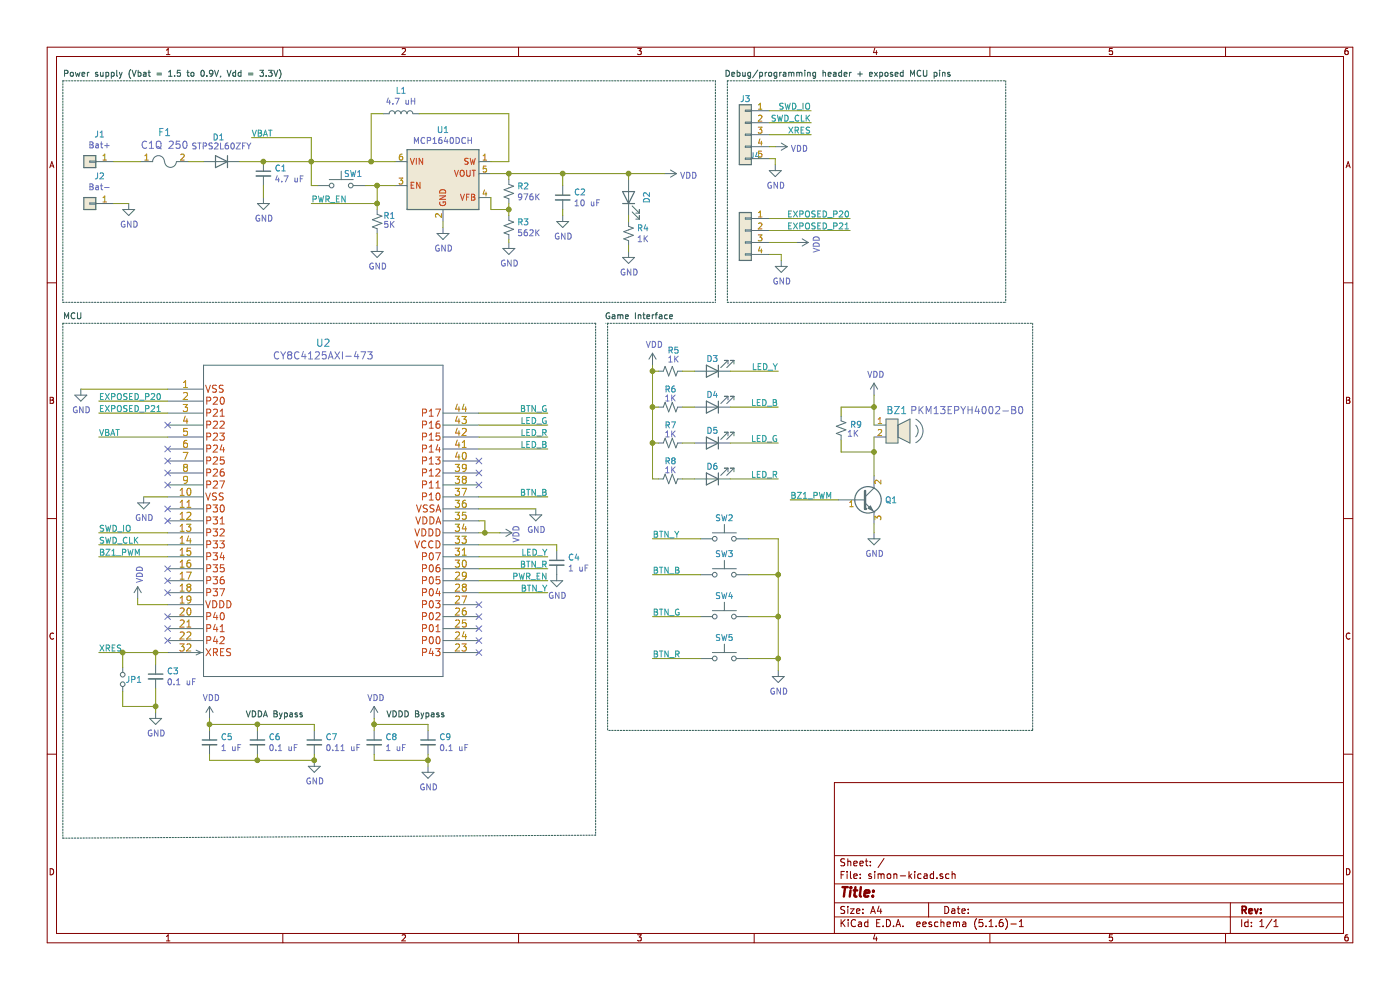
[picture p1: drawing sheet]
EESchema Schematic File Version 4
EELAYER 30 0
EELAYER END
$Descr A4 11693 8268
encoding utf-8
Sheet 1 1
Title ""
Date ""
Rev ""
Comp ""
Comment1 ""
Comment2 ""
Comment3 ""
Comment4 ""
$EndDescr
$Comp
L Device:LED D6
U 1 1
P 5950 4000
F 0 "D6" H 5950 3900 50  0000 C CNN
F 1 "LED" H 5950 3900 50  0001 C CNN
F 2 "LED_SMD:LED_0603_1608Metric_Pad1.05x0.95mm_HandSolder" H 5950 4000 50  0001 C CNN
F 3 "~" H 5950 4000 50  0001 C CNN
	1    5950 4000
	-1   0    0    1   
$EndComp
$Comp
L Device:LED D5
U 1 1
P 5950 3700
F 0 "D5" H 5950 3600 50  0000 C CNN
F 1 "LED" H 5950 3600 50  0001 C CNN
F 2 "LED_SMD:LED_0603_1608Metric_Pad1.05x0.95mm_HandSolder" H 5950 3700 50  0001 C CNN
F 3 "~" H 5950 3700 50  0001 C CNN
	1    5950 3700
	-1   0    0    1   
$EndComp
$Comp
L Device:LED D4
U 1 1
P 5950 3400
F 0 "D4" H 5950 3300 50  0000 C CNN
F 1 "LED" H 5950 3300 50  0001 C CNN
F 2 "LED_SMD:LED_0603_1608Metric_Pad1.05x0.95mm_HandSolder" H 5950 3400 50  0001 C CNN
F 3 "~" H 5950 3400 50  0001 C CNN
	1    5950 3400
	-1   0    0    1   
$EndComp
$Comp
L Device:LED D3
U 1 1
P 5950 3100
F 0 "D3" H 5950 3000 50  0000 C CNN
F 1 "LED" H 5950 3000 50  0001 C CNN
F 2 "LED_SMD:LED_0603_1608Metric_Pad1.05x0.95mm_HandSolder" H 5950 3100 50  0001 C CNN
F 3 "~" H 5950 3100 50  0001 C CNN
	1    5950 3100
	-1   0    0    1   
$EndComp
$Comp
L Device:L L1
U 1 1
P 3350 950
F 0 "L1" V 3540 950 50  0000 C CNN
F 1 "4.7 uH" V 3449 950 50  0000 C CNN
F 2 "Inductor_SMD:L_0805_2012Metric_Pad1.15x1.40mm_HandSolder" H 3350 950 50  0001 C CNN
F 3 "~" H 3350 950 50  0001 C CNN
	1    3350 950 
	0    -1   -1   0   
$EndComp
$Comp
L Regulator_Switching:MCP1640DCH U1
U 1 1
P 3700 1550
F 0 "U1" H 3700 2017 50  0000 C CNN
F 1 "MCP1640DCH" H 3700 1926 50  0000 C CNN
F 2 "Package_TO_SOT_SMD:SOT-23-6" H 3750 1300 50  0001 L CIN
F 3 "http://ww1.microchip.com/downloads/en/DeviceDoc/20002234D.pdf" H 3450 2000 50  0001 C CNN
	1    3700 1550
	1    0    0    -1  
$EndComp
Wire Wire Line
	4250 950  3500 950 
Wire Wire Line
	3100 950  3100 1350
Connection ~ 3100 1350
Wire Wire Line
	3100 1350 3300 1350
$Comp
L power:VDD #PWR0103
U 1 1
P 5550 1450
F 0 "#PWR0103" H 5550 1300 50  0001 C CNN
F 1 "VDD" V 5565 1578 50  0000 L CNN
F 2 "" H 5550 1450 50  0001 C CNN
F 3 "" H 5550 1450 50  0001 C CNN
	1    5550 1450
	0    1    1    0   
$EndComp
$Comp
L Device:R_Small_US R2
U 1 1
P 4250 1600
F 0 "R2" H 4318 1646 50  0000 L CNN
F 1 "976K" H 4318 1555 50  0000 L CNN
F 2 "Resistor_SMD:R_0603_1608Metric_Pad1.05x0.95mm_HandSolder" H 4250 1600 50  0001 C CNN
F 3 "~" H 4250 1600 50  0001 C CNN
	1    4250 1600
	1    0    0    -1  
$EndComp
$Comp
L Device:R_Small_US R3
U 1 1
P 4250 1900
F 0 "R3" H 4318 1946 50  0000 L CNN
F 1 "562K" H 4318 1855 50  0000 L CNN
F 2 "Resistor_SMD:R_0603_1608Metric_Pad1.05x0.95mm_HandSolder" H 4250 1900 50  0001 C CNN
F 3 "~" H 4250 1900 50  0001 C CNN
	1    4250 1900
	1    0    0    -1  
$EndComp
$Comp
L power:GND #PWR0109
U 1 1
P 4250 2025
F 0 "#PWR0109" H 4250 1775 50  0001 C CNN
F 1 "GND" H 4255 1852 50  0000 C CNN
F 2 "" H 4250 2025 50  0001 C CNN
F 3 "" H 4250 2025 50  0001 C CNN
	1    4250 2025
	1    0    0    -1  
$EndComp
$Comp
L Device:C_Small C2
U 1 1
P 4700 1650
F 0 "C2" H 4792 1696 50  0000 L CNN
F 1 "10 uF" H 4792 1605 50  0000 L CNN
F 2 "Capacitor_SMD:C_0805_2012Metric_Pad1.15x1.40mm_HandSolder" H 4700 1650 50  0001 C CNN
F 3 "~" H 4700 1650 50  0001 C CNN
	1    4700 1650
	1    0    0    -1  
$EndComp
$Comp
L power:GND #PWR0106
U 1 1
P 4700 1800
F 0 "#PWR0106" H 4700 1550 50  0001 C CNN
F 1 "GND" H 4705 1627 50  0000 C CNN
F 2 "" H 4700 1800 50  0001 C CNN
F 3 "" H 4700 1800 50  0001 C CNN
	1    4700 1800
	1    0    0    -1  
$EndComp
Wire Wire Line
	4700 1750 4700 1800
$Comp
L power:GND #PWR0104
U 1 1
P 2200 1650
F 0 "#PWR0104" H 2200 1400 50  0001 C CNN
F 1 "GND" H 2205 1477 50  0000 C CNN
F 2 "" H 2200 1650 50  0001 C CNN
F 3 "" H 2200 1650 50  0001 C CNN
	1    2200 1650
	1    0    0    -1  
$EndComp
Wire Wire Line
	4700 1450 4700 1550
Connection ~ 4700 1450
$Comp
L Device:LED D2
U 1 1
P 5250 1650
F 0 "D2" H 5250 1500 50  0000 C CNN
F 1 "‎LNJ8W0C83RA‎" H 5250 1400 50  0001 C CNN
F 2 "LED_SMD:LED_0603_1608Metric_Pad1.05x0.95mm_HandSolder" H 5250 1650 50  0001 C CNN
F 3 "https://media.digikey.com/pdf/Data%20Sheets/Panasonic%20LEDs%20PDFs/LNJ8W0C83RA_2008.pdf" H 5250 1650 50  0001 C CNN
	1    5250 1650
	0    -1   -1   0   
$EndComp
Wire Wire Line
	3200 950  3100 950 
Wire Wire Line
	4100 1350 4250 1350
$Comp
L power:GND #PWR0110
U 1 1
P 3150 2050
F 0 "#PWR0110" H 3150 1800 50  0001 C CNN
F 1 "GND" H 3155 1877 50  0000 C CNN
F 2 "" H 3150 2050 50  0001 C CNN
F 3 "" H 3150 2050 50  0001 C CNN
	1    3150 2050
	1    0    0    -1  
$EndComp
Wire Notes Line
	5975 675  5975 2525
Wire Notes Line
	525  675  525  2525
Text Notes 525  650  0    50   ~ 0
Power supply (Vbat = 1.5 to 0.9V, Vdd = 3.3V)
$Comp
L Device:C_Small C5
U 1 1
P 1750 6200
F 0 "C5" H 1842 6246 50  0000 L CNN
F 1 "1 uF" H 1842 6155 50  0000 L CNN
F 2 "Capacitor_SMD:C_0603_1608Metric_Pad1.05x0.95mm_HandSolder" H 1750 6200 50  0001 C CNN
F 3 "~" H 1750 6200 50  0001 C CNN
F 4 "Must be X5R" H 1750 6200 50  0001 C CNN "Design notes"
	1    1750 6200
	1    0    0    -1  
$EndComp
$Comp
L Device:C_Small C6
U 1 1
P 2150 6200
F 0 "C6" H 2242 6246 50  0000 L CNN
F 1 "0.1 uF" H 2242 6155 50  0000 L CNN
F 2 "Capacitor_SMD:C_0603_1608Metric_Pad1.05x0.95mm_HandSolder" H 2150 6200 50  0001 C CNN
F 3 "~" H 2150 6200 50  0001 C CNN
F 4 "Must be X5R" H 2150 6200 50  0001 C CNN "Design notes"
	1    2150 6200
	1    0    0    -1  
$EndComp
Wire Wire Line
	2150 6100 2150 6050
Wire Wire Line
	1750 6050 1750 6100
Wire Wire Line
	1750 6300 1750 6350
$Comp
L power:GND #PWR0127
U 1 1
P 3575 6400
F 0 "#PWR0127" H 3575 6150 50  0001 C CNN
F 1 "GND" H 3580 6227 50  0000 C CNN
F 2 "" H 3575 6400 50  0001 C CNN
F 3 "" H 3575 6400 50  0001 C CNN
	1    3575 6400
	1    0    0    -1  
$EndComp
$Comp
L power:VDD #PWR0124
U 1 1
P 1750 6000
F 0 "#PWR0124" H 1750 5850 50  0001 C CNN
F 1 "VDD" H 1765 6173 50  0000 C CNN
F 2 "" H 1750 6000 50  0001 C CNN
F 3 "" H 1750 6000 50  0001 C CNN
	1    1750 6000
	1    0    0    -1  
$EndComp
Wire Wire Line
	1750 6000 1750 6050
Connection ~ 1750 6050
$Comp
L Device:C_Small C7
U 1 1
P 2625 6200
F 0 "C7" H 2717 6246 50  0000 L CNN
F 1 "0.11 uF" H 2717 6155 50  0000 L CNN
F 2 "Capacitor_SMD:C_0603_1608Metric_Pad1.05x0.95mm_HandSolder" H 2625 6200 50  0001 C CNN
F 3 "~" H 2625 6200 50  0001 C CNN
F 4 "Must be X5R" H 2625 6200 50  0001 C CNN "Design notes"
	1    2625 6200
	1    0    0    -1  
$EndComp
$Comp
L Device:C_Small C8
U 1 1
P 3125 6200
F 0 "C8" H 3033 6246 50  0000 R CNN
F 1 "1 uF" H 3033 6155 50  0000 R CNN
F 2 "Capacitor_SMD:C_0603_1608Metric_Pad1.05x0.95mm_HandSolder" H 3125 6200 50  0001 C CNN
F 3 "~" H 3125 6200 50  0001 C CNN
F 4 "Must be X5R" H 3125 6200 50  0001 C CNN "Design notes"
	1    3125 6200
	-1   0    0    -1  
$EndComp
Wire Wire Line
	3125 6100 3125 6050
Wire Wire Line
	2625 6300 2625 6350
Wire Wire Line
	3125 6350 3125 6300
$Comp
L power:VDD #PWR0125
U 1 1
P 3125 6000
F 0 "#PWR0125" H 3125 5850 50  0001 C CNN
F 1 "VDD" H 3140 6173 50  0000 C CNN
F 2 "" H 3125 6000 50  0001 C CNN
F 3 "" H 3125 6000 50  0001 C CNN
	1    3125 6000
	1    0    0    -1  
$EndComp
Text Notes 2050 6000 0    50   ~ 0
VDDA Bypass
Text Notes 3225 6000 0    50   ~ 0
VDDD Bypass
Wire Wire Line
	3125 6050 3575 6050
Wire Wire Line
	3575 6050 3575 6100
Wire Wire Line
	3125 6350 3575 6350
Wire Wire Line
	3575 6300 3575 6350
Connection ~ 3125 6050
Wire Wire Line
	3125 6000 3125 6050
Text Notes 525  2675 0    50   ~ 0
MCU
$Comp
L power:GND #PWR0114
U 1 1
P 675 3250
F 0 "#PWR0114" H 675 3000 50  0001 C CNN
F 1 "GND" H 680 3077 50  0000 C CNN
F 2 "" H 675 3250 50  0001 C CNN
F 3 "" H 675 3250 50  0001 C CNN
	1    675  3250
	1    0    0    -1  
$EndComp
$Comp
L power:GND #PWR0117
U 1 1
P 4475 4250
F 0 "#PWR0117" H 4475 4000 50  0001 C CNN
F 1 "GND" H 4480 4077 50  0000 C CNN
F 2 "" H 4475 4250 50  0001 C CNN
F 3 "" H 4475 4250 50  0001 C CNN
	1    4475 4250
	1    0    0    -1  
$EndComp
$Comp
L power:GND #PWR0116
U 1 1
P 1200 4150
F 0 "#PWR0116" H 1200 3900 50  0001 C CNN
F 1 "GND" H 1205 3977 50  0000 C CNN
F 2 "" H 1200 4150 50  0001 C CNN
F 3 "" H 1200 4150 50  0001 C CNN
	1    1200 4150
	1    0    0    -1  
$EndComp
Wire Wire Line
	1200 4150 1400 4150
Wire Wire Line
	4000 4250 4475 4250
$Comp
L power:VDD #PWR0121
U 1 1
P 1150 5000
F 0 "#PWR0121" H 1150 4850 50  0001 C CNN
F 1 "VDD" V 1165 5127 50  0000 L CNN
F 2 "" H 1150 5000 50  0001 C CNN
F 3 "" H 1150 5000 50  0001 C CNN
	1    1150 5000
	1    0    0    -1  
$EndComp
Wire Wire Line
	1150 5000 1150 5050
$Comp
L power:VDD #PWR0118
U 1 1
P 4175 4450
F 0 "#PWR0118" H 4175 4300 50  0001 C CNN
F 1 "VDD" H 4185 4590 50  0000 C CNN
F 2 "" H 4175 4450 50  0001 C CNN
F 3 "" H 4175 4450 50  0001 C CNN
	1    4175 4450
	0    1    1    0   
$EndComp
Wire Wire Line
	4050 4350 4000 4350
Wire Wire Line
	4700 1450 5250 1450
Wire Wire Line
	5250 1500 5250 1450
Connection ~ 5250 1450
Wire Wire Line
	5250 1450 5550 1450
$Comp
L Device:R_Small_US R4
U 1 1
P 5250 1950
F 0 "R4" H 5318 1996 50  0000 L CNN
F 1 "1K" H 5318 1905 50  0000 L CNN
F 2 "Resistor_SMD:R_0603_1608Metric_Pad1.05x0.95mm_HandSolder" H 5250 1950 50  0001 C CNN
F 3 "~" H 5250 1950 50  0001 C CNN
	1    5250 1950
	1    0    0    -1  
$EndComp
Wire Wire Line
	5250 1800 5250 1850
$Comp
L power:GND #PWR0112
U 1 1
P 5250 2100
F 0 "#PWR0112" H 5250 1850 50  0001 C CNN
F 1 "GND" H 5255 1927 50  0000 C CNN
F 2 "" H 5250 2100 50  0001 C CNN
F 3 "" H 5250 2100 50  0001 C CNN
	1    5250 2100
	1    0    0    -1  
$EndComp
Wire Wire Line
	5250 2050 5250 2100
Wire Wire Line
	4000 3450 4575 3450
Wire Wire Line
	4000 3550 4575 3550
Wire Wire Line
	4000 4950 4575 4950
Text Label 4575 3650 2    50   ~ 0
LED_R
Text Label 4575 3550 2    50   ~ 0
LED_G
Wire Wire Line
	4000 4650 4575 4650
Text Label 4575 4650 2    50   ~ 0
LED_Y
Wire Wire Line
	4000 4750 4575 4750
Wire Wire Line
	4000 3650 4575 3650
Text Label 4575 4750 2    50   ~ 0
BTN_R
Text Label 4575 3450 2    50   ~ 0
BTN_G
Text Label 4575 4950 2    50   ~ 0
BTN_Y
Wire Wire Line
	1400 5050 1150 5050
Text Notes 5050 2675 0    50   ~ 0
Game Interface
$Comp
L Device:R_Small_US R5
U 1 1
P 5600 3100
F 0 "R5" V 5425 3125 50  0000 C CNN
F 1 "1K" V 5500 3125 50  0000 C CNN
F 2 "Resistor_SMD:R_0603_1608Metric_Pad1.05x0.95mm_HandSolder" H 5600 3100 50  0001 C CNN
F 3 "~" H 5600 3100 50  0001 C CNN
	1    5600 3100
	0    1    1    0   
$EndComp
$Comp
L Device:R_Small_US R6
U 1 1
P 5600 3400
F 0 "R6" V 5450 3400 50  0000 C CNN
F 1 "1K" V 5525 3400 50  0000 C CNN
F 2 "Resistor_SMD:R_0603_1608Metric_Pad1.05x0.95mm_HandSolder" H 5600 3400 50  0001 C CNN
F 3 "~" H 5600 3400 50  0001 C CNN
	1    5600 3400
	0    1    1    0   
$EndComp
$Comp
L Device:R_Small_US R7
U 1 1
P 5600 3700
F 0 "R7" V 5450 3700 50  0000 C CNN
F 1 "1K" V 5525 3700 50  0000 C CNN
F 2 "Resistor_SMD:R_0603_1608Metric_Pad1.05x0.95mm_HandSolder" H 5600 3700 50  0001 C CNN
F 3 "~" H 5600 3700 50  0001 C CNN
	1    5600 3700
	0    1    1    0   
$EndComp
$Comp
L Device:R_Small_US R8
U 1 1
P 5600 4000
F 0 "R8" V 5450 4000 50  0000 C CNN
F 1 "1K" V 5525 4000 50  0000 C CNN
F 2 "Resistor_SMD:R_0603_1608Metric_Pad1.05x0.95mm_HandSolder" H 5600 4000 50  0001 C CNN
F 3 "~" H 5600 4000 50  0001 C CNN
	1    5600 4000
	0    1    1    0   
$EndComp
Text Label 6500 3100 2    50   ~ 0
LED_Y
Text Label 6500 3400 2    50   ~ 0
LED_B
Text Label 6500 3700 2    50   ~ 0
LED_G
Text Label 6500 4000 2    50   ~ 0
LED_R
Wire Wire Line
	4250 2000 4250 2025
Wire Wire Line
	4250 1700 4250 1750
Wire Wire Line
	4100 1450 4250 1450
Wire Wire Line
	4100 1650 4100 1750
Wire Wire Line
	4100 1750 4250 1750
Connection ~ 4250 1750
Wire Wire Line
	4250 1750 4250 1800
Wire Wire Line
	4250 1500 4250 1450
Connection ~ 4250 1450
Wire Wire Line
	4250 1450 4700 1450
$Comp
L Device:Q_NPN_BCE Q1
U 1 1
P 7200 4175
F 0 "Q1" H 7390 4175 50  0000 L CNN
F 1 " ‎BC849B-TP‎ " H 7391 4130 50  0001 L CNN
F 2 "Package_TO_SOT_SMD:SOT-23" H 7400 4275 50  0001 C CNN
F 3 "~" H 7200 4175 50  0001 C CNN
	1    7200 4175
	1    0    0    -1  
$EndComp
Wire Wire Line
	3150 1550 3300 1550
Text Label 2600 1700 0    50   ~ 0
PWR_EN
Wire Wire Line
	2600 1350 3100 1350
Connection ~ 2600 1350
Wire Wire Line
	2600 1550 2600 1350
Wire Wire Line
	2600 1550 2650 1550
Connection ~ 3150 1550
$Comp
L Device:R_Small_US R1
U 1 1
P 3150 1850
F 0 "R1" H 3200 1900 50  0000 L CNN
F 1 "5K" H 3200 1825 50  0000 L CNN
F 2 "Resistor_SMD:R_0603_1608Metric_Pad1.05x0.95mm_HandSolder" H 3150 1850 50  0001 C CNN
F 3 "~" H 3150 1850 50  0001 C CNN
	1    3150 1850
	1    0    0    -1  
$EndComp
$Comp
L Switch:SW_Push SW1
U 1 1
P 2850 1550
F 0 "SW1" H 2950 1650 50  0000 C CNN
F 1 "SW_Push" H 2850 1744 50  0001 C CNN
F 2 "CUSTOM:El-cheapo red smd SPST" H 2850 1750 50  0001 C CNN
F 3 "~" H 2850 1750 50  0001 C CNN
F 4 "Momentary power button, PWR_EN goes high if Vbat is in range" H 2850 1550 50  0001 C CNN "Design notes"
	1    2850 1550
	1    0    0    -1  
$EndComp
Wire Wire Line
	3050 1550 3150 1550
Wire Wire Line
	5700 3100 5800 3100
Wire Wire Line
	5700 3400 5800 3400
Wire Wire Line
	5700 3700 5800 3700
Wire Wire Line
	5700 4000 5800 4000
Wire Wire Line
	6100 3100 6500 3100
Wire Wire Line
	6100 3400 6500 3400
Wire Wire Line
	6100 3700 6500 3700
Wire Wire Line
	6100 4000 6500 4000
Wire Wire Line
	5500 4000 5450 4000
Wire Wire Line
	5500 3700 5450 3700
Wire Wire Line
	5500 3400 5450 3400
Wire Wire Line
	5500 3100 5450 3100
Wire Wire Line
	5450 4000 5450 3700
Connection ~ 5450 3100
Wire Wire Line
	5450 3100 5450 3050
Connection ~ 5450 3400
Wire Wire Line
	5450 3400 5450 3100
Connection ~ 5450 3700
Wire Wire Line
	5450 3700 5450 3400
$Comp
L power:VDD #PWR0113
U 1 1
P 5450 3050
F 0 "#PWR0113" H 5450 2900 50  0001 C CNN
F 1 "VDD" H 5465 3223 50  0000 C CNN
F 2 "" H 5450 3050 50  0001 C CNN
F 3 "" H 5450 3050 50  0001 C CNN
	1    5450 3050
	1    0    0    -1  
$EndComp
Wire Wire Line
	3150 1550 3150 1700
Wire Notes Line
	525  675  5975 675 
Wire Notes Line
	525  2525 5975 2525
Text Label 2100 1150 0    50   ~ 0
VBAT
Wire Wire Line
	2600 1700 3150 1700
Wire Wire Line
	2200 1550 2200 1650
$Comp
L Device:C_Small C1
U 1 1
P 2200 1450
F 0 "C1" H 2292 1496 50  0000 L CNN
F 1 "4.7 uF" H 2292 1405 50  0000 L CNN
F 2 "Capacitor_SMD:C_0805_2012Metric_Pad1.15x1.40mm_HandSolder" H 2200 1450 50  0001 C CNN
F 3 "~" H 2200 1450 50  0001 C CNN
	1    2200 1450
	1    0    0    -1  
$EndComp
Wire Wire Line
	3700 1850 3700 1900
$Comp
L power:GND #PWR0107
U 1 1
P 3700 1900
F 0 "#PWR0107" H 3700 1650 50  0001 C CNN
F 1 "GND" H 3705 1727 50  0000 C CNN
F 2 "" H 3700 1900 50  0001 C CNN
F 3 "" H 3700 1900 50  0001 C CNN
	1    3700 1900
	1    0    0    -1  
$EndComp
Wire Notes Line
	525  7000 4975 6975
Wire Notes Line
	525  2700 4975 2700
Text Label 825  4650 0    50   ~ 0
BZ1_PWM
Text Label 6600 4175 0    50   ~ 0
BZ1_PWM
Text Label 825  3650 0    50   ~ 0
VBAT
Wire Wire Line
	1400 3650 825  3650
Wire Wire Line
	4050 4350 4050 4450
Wire Wire Line
	4000 4450 4050 4450
Connection ~ 4050 4450
Wire Wire Line
	2600 1150 2100 1150
$Comp
L Device:D D1
U 1 1
P 1850 1350
F 0 "D1" H 1875 1150 50  0000 C CNN
F 1 "‎STPS2L60ZFY‎" H 1850 1225 50  0000 C CNN
F 2 "Diode_SMD:D_SOD-123F" H 1850 1350 50  0001 C CNN
F 3 "https://www.st.com/resource/en/datasheet/stps2l60zfy.pdf" H 1850 1350 50  0001 C CNN
F 4 "Reverse polarity protection." H 1850 1350 50  0001 C CNN "Design notes"
F 5 " Forward voltage of  0.2v at 100 mA" H 1850 1350 50  0001 C CNN "Design notes 2"
	1    1850 1350
	-1   0    0    1   
$EndComp
Connection ~ 3150 1700
Wire Wire Line
	3150 1700 3150 1750
Connection ~ 2200 1350
Wire Wire Line
	2200 1350 2600 1350
Wire Wire Line
	4250 1350 4250 950 
Wire Wire Line
	1400 4650 825  4650
Wire Wire Line
	4050 4450 4175 4450
Wire Wire Line
	1400 4450 825  4450
Wire Wire Line
	1400 4550 825  4550
Text Label 825  4450 0    50   ~ 0
SWD_IO
Text Label 825  4550 0    50   ~ 0
SWD_CLK
Text Label 825  5450 0    50   ~ 0
XRES
$Comp
L Device:C_Small C3
U 1 1
P 1300 5650
F 0 "C3" H 1392 5696 50  0000 L CNN
F 1 "0.1 uF" H 1392 5605 50  0000 L CNN
F 2 "Capacitor_SMD:C_0603_1608Metric_Pad1.05x0.95mm_HandSolder" H 1300 5650 50  0001 C CNN
F 3 "~" H 1300 5650 50  0001 C CNN
	1    1300 5650
	1    0    0    -1  
$EndComp
Wire Wire Line
	825  5450 1025 5450
Wire Wire Line
	1300 5450 1300 5550
Connection ~ 1300 5450
Wire Wire Line
	1300 5450 1400 5450
Connection ~ 1025 5450
Wire Wire Line
	1025 5450 1300 5450
Wire Wire Line
	1300 5750 1300 5900
$Comp
L power:GND #PWR0123
U 1 1
P 1300 5950
F 0 "#PWR0123" H 1300 5700 50  0001 C CNN
F 1 "GND" H 1305 5777 50  0000 C CNN
F 2 "" H 1300 5950 50  0001 C CNN
F 3 "" H 1300 5950 50  0001 C CNN
	1    1300 5950
	1    0    0    -1  
$EndComp
Wire Wire Line
	1300 5900 1300 5950
Connection ~ 1300 5900
$Comp
L Connector_Generic:Conn_01x05 J3
U 1 1
P 6225 1125
F 0 "J3" H 6225 1425 50  0000 C CNN
F 1 "SWD" H 6305 1076 50  0001 L CNN
F 2 "Connector_PinHeader_2.54mm:PinHeader_1x05_P2.54mm_Vertical" H 6225 1125 50  0001 C CNN
F 3 "~" H 6225 1125 50  0001 C CNN
	1    6225 1125
	-1   0    0    -1  
$EndComp
Wire Wire Line
	6425 925  6775 925 
Text Label 6775 925  2    50   ~ 0
SWD_IO
Text Label 6775 1025 2    50   ~ 0
SWD_CLK
Wire Wire Line
	6425 1025 6775 1025
Wire Wire Line
	6425 1125 6775 1125
Text Label 6775 1125 2    50   ~ 0
XRES
Wire Wire Line
	6425 1225 6475 1225
$Comp
L power:VDD #PWR0101
U 1 1
P 6475 1225
F 0 "#PWR0101" H 6475 1075 50  0001 C CNN
F 1 "VDD" V 6490 1353 50  0000 L CNN
F 2 "" H 6475 1225 50  0001 C CNN
F 3 "" H 6475 1225 50  0001 C CNN
	1    6475 1225
	0    1    1    0   
$EndComp
Wire Wire Line
	6425 1325 6475 1325
Wire Wire Line
	6475 1325 6475 1375
$Comp
L power:GND #PWR0102
U 1 1
P 6475 1375
F 0 "#PWR0102" H 6475 1125 50  0001 C CNN
F 1 "GND" H 6480 1202 50  0000 C CNN
F 2 "" H 6475 1375 50  0001 C CNN
F 3 "" H 6475 1375 50  0001 C CNN
	1    6475 1375
	1    0    0    -1  
$EndComp
Wire Notes Line
	6075 675  6075 2525
Text Notes 6050 650  0    50   ~ 0
Debug/programming header + exposed MCU pins
$Comp
L Connector_Generic:Conn_01x04 J4
U 1 1
P 6225 1925
F 0 "J4" H 6143 2550 50  0000 C CNN
F 1 "Not populated" H 6143 2351 50  0001 C CNN
F 2 "CUSTOM:4_exposed_pins" H 6225 1925 50  0001 C CNN
F 3 "~" H 6225 1925 50  0001 C CNN
F 4 "Exposing MCU pins to help revisions" H 6225 1925 50  0001 C CNN "Field4"
	1    6225 1925
	-1   0    0    -1  
$EndComp
$Comp
L power:GND #PWR0120
U 1 1
P 4650 4800
F 0 "#PWR0120" H 4650 4550 50  0001 C CNN
F 1 "GND" H 4655 4627 50  0000 C CNN
F 2 "" H 4650 4800 50  0001 C CNN
F 3 "" H 4650 4800 50  0001 C CNN
	1    4650 4800
	1    0    0    -1  
$EndComp
$Comp
L Device:C_Small C4
U 1 1
P 4650 4700
F 0 "C4" H 4742 4746 50  0000 L CNN
F 1 "1 uF" H 4742 4655 50  0000 L CNN
F 2 "Capacitor_SMD:C_0603_1608Metric_Pad1.05x0.95mm_HandSolder" H 4650 4700 50  0001 C CNN
F 3 "~" H 4650 4700 50  0001 C CNN
F 4 "Must be X5R" H 4650 4700 50  0001 C CNN "Design notes"
	1    4650 4700
	1    0    0    -1  
$EndComp
Wire Wire Line
	4650 4550 4650 4600
Wire Wire Line
	4000 4550 4650 4550
Text Label 5450 5500 0    50   ~ 0
BTN_R
Text Label 5450 4800 0    50   ~ 0
BTN_B
Text Label 5450 5150 0    50   ~ 0
BTN_G
Text Label 5450 4500 0    50   ~ 0
BTN_Y
Wire Wire Line
	5850 5500 5450 5500
Wire Wire Line
	5850 5150 5450 5150
Wire Wire Line
	5850 4800 5450 4800
Wire Wire Line
	5850 4500 5450 4500
Wire Wire Line
	6250 5500 6500 5500
Wire Wire Line
	6250 5150 6500 5150
Wire Wire Line
	6250 4800 6500 4800
Wire Wire Line
	6250 4500 6500 4500
$Comp
L Switch:SW_Push SW5
U 1 1
P 6050 5500
F 0 "SW5" H 6050 5675 50  0000 C CNN
F 1 "SW_Push" H 6050 5694 50  0001 C CNN
F 2 "Button_Switch_SMD:SW_Push_1P1T_NO_6x6mm_H9.5mm" H 6050 5700 50  0001 C CNN
F 3 "~" H 6050 5700 50  0001 C CNN
	1    6050 5500
	1    0    0    -1  
$EndComp
$Comp
L Switch:SW_Push SW4
U 1 1
P 6050 5150
F 0 "SW4" H 6050 5325 50  0000 C CNN
F 1 "SW_Push" H 6050 5344 50  0001 C CNN
F 2 "Button_Switch_SMD:SW_Push_1P1T_NO_6x6mm_H9.5mm" H 6050 5350 50  0001 C CNN
F 3 "~" H 6050 5350 50  0001 C CNN
	1    6050 5150
	1    0    0    -1  
$EndComp
$Comp
L Switch:SW_Push SW3
U 1 1
P 6050 4800
F 0 "SW3" H 6050 4975 50  0000 C CNN
F 1 "SW_Push" H 6050 4994 50  0001 C CNN
F 2 "Button_Switch_SMD:SW_Push_1P1T_NO_6x6mm_H9.5mm" H 6050 5000 50  0001 C CNN
F 3 "~" H 6050 5000 50  0001 C CNN
	1    6050 4800
	1    0    0    -1  
$EndComp
$Comp
L Switch:SW_Push SW2
U 1 1
P 6050 4500
F 0 "SW2" H 6050 4675 50  0000 C CNN
F 1 "SW_Push" H 6050 4694 50  0001 C CNN
F 2 "Button_Switch_SMD:SW_Push_1P1T_NO_6x6mm_H9.5mm" H 6050 4700 50  0001 C CNN
F 3 "~" H 6050 4700 50  0001 C CNN
	1    6050 4500
	1    0    0    -1  
$EndComp
Wire Notes Line
	6260 2700 5060 2700
Wire Wire Line
	7300 3650 7300 3775
Wire Wire Line
	7300 3300 7300 3400
$Comp
L power:VDD #PWR0115
U 1 1
P 7300 3300
F 0 "#PWR0115" H 7300 3150 50  0001 C CNN
F 1 "VDD" H 7315 3473 50  0000 C CNN
F 2 "" H 7300 3300 50  0001 C CNN
F 3 "" H 7300 3300 50  0001 C CNN
	1    7300 3300
	1    0    0    -1  
$EndComp
Wire Wire Line
	7300 3400 7300 3550
$Comp
L Device:R_Small_US R9
U 1 1
P 7025 3575
F 0 "R9" H 6900 3550 50  0000 C CNN
F 1 "1K" H 6925 3625 50  0000 C CNN
F 2 "Resistor_SMD:R_0603_1608Metric_Pad1.05x0.95mm_HandSolder" H 7025 3575 50  0001 C CNN
F 3 "~" H 7025 3575 50  0001 C CNN
	1    7025 3575
	-1   0    0    1   
$EndComp
Wire Wire Line
	3150 1950 3150 2050
$Comp
L power:GND #PWR0105
U 1 1
P 1075 1700
F 0 "#PWR0105" H 1075 1450 50  0001 C CNN
F 1 "GND" H 1080 1527 50  0000 C CNN
F 2 "" H 1075 1700 50  0001 C CNN
F 3 "" H 1075 1700 50  0001 C CNN
	1    1075 1700
	1    0    0    -1  
$EndComp
$Comp
L Device:Jumper_NO_Small JP1
U 1 1
P 1025 5675
F 0 "JP1" V 1025 5768 50  0000 C CNN
F 1 "RESET" H 1025 5769 50  0001 C CNN
F 2 "Jumper:SolderJumper-2_P1.3mm_Open_RoundedPad1.0x1.5mm" H 1025 5675 50  0001 C CNN
F 3 "~" H 1025 5675 50  0001 C CNN
	1    1025 5675
	0    1    1    0   
$EndComp
Wire Wire Line
	1025 5450 1025 5575
Wire Wire Line
	1025 5775 1025 5900
Wire Wire Line
	1025 5900 1300 5900
$Comp
L 2020-10-13_18-40-31:CY8C4125AXI-473 U2
U 1 1
P 1400 3250
F 0 "U2" H 2700 3638 60  0000 C CNN
F 1 "CY8C4125AXI-473" H 2700 3532 60  0000 C CNN
F 2 "Package_QFP:LQFP-44_10x10mm_P0.8mm" H 2700 3490 60  0001 C CNN
F 3 "https://www.cypress.com/file/138651/download" H 2700 3532 60  0001 C CNN
	1    1400 3250
	1    0    0    -1  
$EndComp
Wire Wire Line
	4000 4850 4575 4850
NoConn ~ 1400 3850
NoConn ~ 1400 4250
NoConn ~ 1400 4350
NoConn ~ 1400 4750
NoConn ~ 1400 4850
NoConn ~ 1400 4950
Wire Notes Line
	8400 675  8400 2525
Wire Notes Line
	6075 675  8400 675 
Wire Notes Line
	6075 2525 8400 2525
Wire Wire Line
	7100 1925 6425 1925
Wire Wire Line
	7100 1825 6425 1825
Text Label 7100 1925 2    50   ~ 0
EXPOSED_P21
Text Label 7100 1825 2    50   ~ 0
EXPOSED_P20
Wire Wire Line
	7300 4375 7300 4450
$Comp
L power:GND #PWR0119
U 1 1
P 7300 4450
F 0 "#PWR0119" H 7300 4200 50  0001 C CNN
F 1 "GND" H 7305 4277 50  0000 C CNN
F 2 "" H 7300 4450 50  0001 C CNN
F 3 "" H 7300 4450 50  0001 C CNN
	1    7300 4450
	1    0    0    -1  
$EndComp
$Comp
L Connector_Generic:Conn_01x01 J1
U 1 1
P 750 1350
F 0 "J1" H 668 1125 50  0000 C CNN
F 1 "Bat+" H 668 1216 50  0000 C CNN
F 2 "CUSTOM:Keystone_597" H 750 1350 50  0001 C CNN
F 3 "~" H 750 1350 50  0001 C CNN
F 4 "AAA mounted with Keystone 597, 591" H 750 1350 50  0001 C CNN "Design notes"
	1    750  1350
	-1   0    0    1   
$EndComp
$Comp
L Connector_Generic:Conn_01x01 J2
U 1 1
P 750 1700
F 0 "J2" H 668 1475 50  0000 C CNN
F 1 "Bat-" H 668 1566 50  0000 C CNN
F 2 "CUSTOM:Keystone_591_AAA" H 750 1700 50  0001 C CNN
F 3 "~" H 750 1700 50  0001 C CNN
F 4 "AAA mounted with Keystone 597, 591" H 750 1700 50  0001 C CNN "Design notes"
	1    750  1700
	-1   0    0    1   
$EndComp
Wire Wire Line
	1075 1700 950  1700
Wire Wire Line
	6600 4175 7000 4175
Wire Wire Line
	7300 3400 7025 3400
Wire Wire Line
	7025 3400 7025 3475
Wire Wire Line
	7025 3675 7025 3775
Wire Wire Line
	7025 3775 7300 3775
Connection ~ 7300 3775
Connection ~ 7300 3400
Wire Wire Line
	7300 3775 7300 3975
$Comp
L dk_Alarms-Buzzers-and-Sirens:PKMCS0909E4000-R1 BZ1
U 1 1
P 7400 3650
F 0 "BZ1" H 7400 3875 60  0000 L CNN
F 1 "PKM13EPYH4002-B0" H 7600 3875 60  0000 L CNN
F 2 "Footprints:SPKR_PKM13EPYH4002-B0" H 7600 3850 60  0001 L CNN
F 3 "" H 7600 3950 60  0001 L CNN
	1    7400 3650
	1    0    0    -1  
$EndComp
Wire Notes Line
	4975 2700 4975 6975
$Comp
L dk_Fuses:3413_0328_22 F1
U 1 1
P 1375 1350
F 0 "F1" H 1375 1597 60  0000 C CNN
F 1 "C1Q 250" H 1375 1491 60  0000 C CNN
F 2 "Fuse:Fuse_1206_3216Metric_Pad1.42x1.75mm_HandSolder" H 1575 1550 60  0001 L CNN
F 3 "https://belfuse.com/resources/datasheets/circuitprotection/ds-cp-c1f-series.pdf" H 1575 1650 60  0001 L CNN
F 4 "Blow time : 5s at 500mA, 0.2s at 750mA" H 1375 1350 50  0001 C CNN "Design notes"
	1    1375 1350
	1    0    0    -1  
$EndComp
Wire Wire Line
	2000 1350 2200 1350
Wire Wire Line
	1700 1350 1575 1350
Wire Wire Line
	950  1350 1175 1350
Wire Wire Line
	2600 1150 2600 1350
Wire Wire Line
	2625 6050 2625 6100
Wire Wire Line
	1750 6050 2150 6050
Connection ~ 2150 6050
Wire Wire Line
	2150 6050 2625 6050
Wire Wire Line
	2625 6350 2150 6350
Connection ~ 2150 6350
Wire Wire Line
	2150 6300 2150 6350
Wire Wire Line
	1750 6350 2150 6350
Wire Wire Line
	3575 6350 3575 6400
Connection ~ 3575 6350
$Comp
L power:GND #PWR0122
U 1 1
P 6500 5600
F 0 "#PWR0122" H 6500 5350 50  0001 C CNN
F 1 "GND" H 6505 5427 50  0000 C CNN
F 2 "" H 6500 5600 50  0001 C CNN
F 3 "" H 6500 5600 50  0001 C CNN
	1    6500 5600
	1    0    0    -1  
$EndComp
Wire Wire Line
	6500 4500 6500 4800
Connection ~ 6500 4800
Wire Wire Line
	6500 4800 6500 5150
Connection ~ 6500 5150
Wire Wire Line
	6500 5150 6500 5500
Connection ~ 6500 5500
Wire Wire Line
	6500 5500 6500 5600
Wire Notes Line
	6275 2700 8625 2700
Wire Notes Line
	8625 6100 5075 6100
Wire Notes Line
	5075 2700 5075 6100
Wire Notes Line
	8625 2700 8625 6100
Text Label 4575 3750 2    50   ~ 0
LED_B
Text Label 4575 4150 2    50   ~ 0
BTN_B
Wire Wire Line
	4000 3750 4575 3750
Wire Wire Line
	4575 4150 4000 4150
$Comp
L power:GND #PWR0126
U 1 1
P 2625 6350
F 0 "#PWR0126" H 2625 6100 50  0001 C CNN
F 1 "GND" H 2630 6177 50  0000 C CNN
F 2 "" H 2625 6350 50  0001 C CNN
F 3 "" H 2625 6350 50  0001 C CNN
	1    2625 6350
	1    0    0    -1  
$EndComp
Connection ~ 2625 6350
$Comp
L Device:C_Small C9
U 1 1
P 3575 6200
F 0 "C9" H 3483 6246 50  0000 R CNN
F 1 "0.1 uF" H 3483 6155 50  0000 R CNN
F 2 "Capacitor_SMD:C_0603_1608Metric_Pad1.05x0.95mm_HandSolder" H 3575 6200 50  0001 C CNN
F 3 "~" H 3575 6200 50  0001 C CNN
F 4 "Must be X5R" H 3575 6200 50  0001 C CNN "Design notes"
	1    3575 6200
	-1   0    0    -1  
$EndComp
NoConn ~ 1400 4050
Wire Wire Line
	6425 2025 6650 2025
Wire Wire Line
	6525 2125 6525 2175
Wire Wire Line
	6425 2125 6525 2125
$Comp
L power:GND #PWR0111
U 1 1
P 6525 2175
F 0 "#PWR0111" H 6525 1925 50  0001 C CNN
F 1 "GND" H 6530 2002 50  0000 C CNN
F 2 "" H 6525 2175 50  0001 C CNN
F 3 "" H 6525 2175 50  0001 C CNN
	1    6525 2175
	1    0    0    -1  
$EndComp
$Comp
L power:VDD #PWR0108
U 1 1
P 6650 2025
F 0 "#PWR0108" H 6650 1875 50  0001 C CNN
F 1 "VDD" H 6665 2198 50  0000 C CNN
F 2 "" H 6650 2025 50  0001 C CNN
F 3 "" H 6650 2025 50  0001 C CNN
	1    6650 2025
	0    1    1    0   
$EndComp
Wire Wire Line
	825  3350 1400 3350
Text Label 825  3350 0    50   ~ 0
EXPOSED_P20
Wire Wire Line
	675  3250 1400 3250
Wire Wire Line
	825  3450 1400 3450
Text Label 825  3450 0    50   ~ 0
EXPOSED_P21
NoConn ~ 1400 3750
NoConn ~ 1400 3950
NoConn ~ 1400 5150
NoConn ~ 1400 5250
NoConn ~ 4000 3950
NoConn ~ 4000 3850
NoConn ~ 1400 5350
NoConn ~ 4000 5150
NoConn ~ 4000 5250
NoConn ~ 4000 5350
NoConn ~ 4000 5450
Text Label 4575 4850 2    50   ~ 0
PWR_EN
NoConn ~ 1400 3550
NoConn ~ 4000 4050
NoConn ~ 4000 5050
Wire Notes Line
	525  2700 525  7000
$EndSCHEMATC
